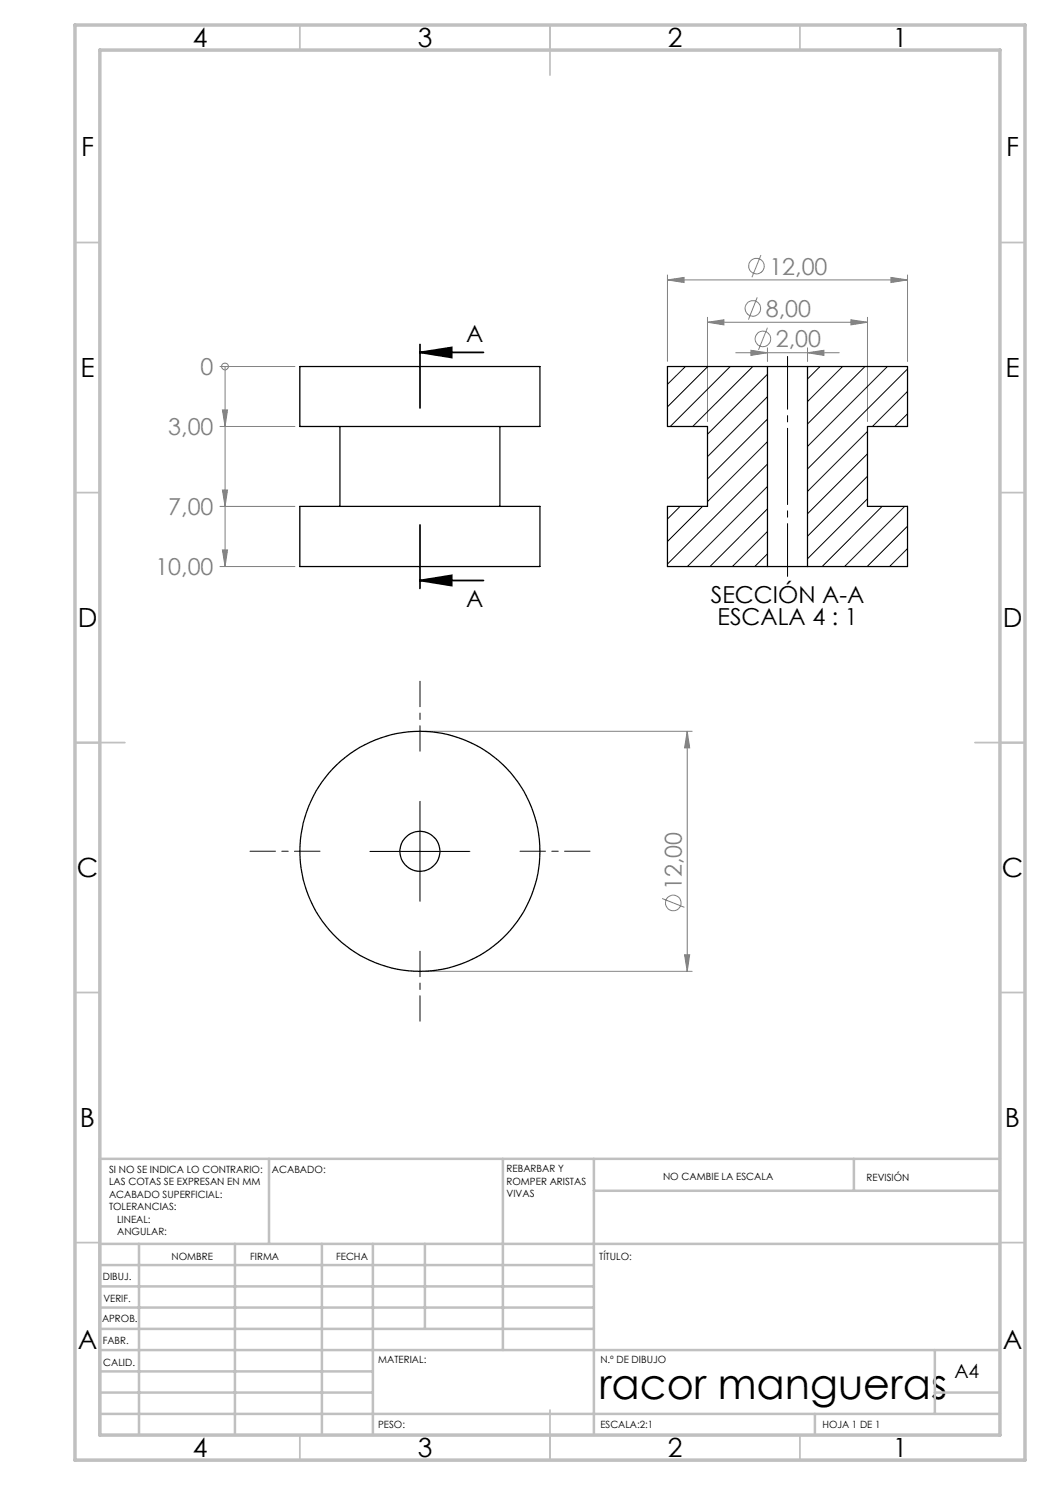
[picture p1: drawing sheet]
<svg xmlns="http://www.w3.org/2000/svg" width="210mm" height="297mm" viewBox="0 0 210 297" stroke-linecap="round" stroke-linejoin="round" font-family="sans-serif">
<g fill="none" stroke="#808080" stroke-width=".2">
<path d="M133.5 56l3.3-.5v1zM133.5 55v17.3M133.5 56h48M151.4 59.5l-1.7 4.4M152.2 51l-1.8 4.5M178.2 55.5l3.3 .5-3.3 .5zM181.5 55v17.3M44 73.3h15M45 73.3h.1M45 73.3v40M141.5 64.4l3.3-.4v1zM141.5 63.5v20.8"/>
<path d="M141.5 64.4h32M147.1 70.6h20.8M150.2 70.1l3.3 .5-3.3 .5zM153.5 65.5l-1.8 4.5M153.5 69.6v2.7M161.5 70.6l3.3-.5v1zM161.5 69.6v2.7M170.2 64l3.3 .4-3.3 .6zM173.5 63.5v20.8M44 85.3h15M44.5 82h1l-.5 3.3zM44.5 98h1l-.5 3.3z"/>
<path d="M44 101.3h15M44 113.3h15M44.5 110h1l-.5 3.3zM85 146.3h53.4M137.4 146.3v48M137.4 146.3l.5 3.3h-1zM132.4 179.7l4.5 1.8M85 194.3h53.4M136.9 191h1l-.5 3.3z"/>
<circle cx="151.3" cy="53.2" r="1.55"/>
<circle cx="45" cy="73.3" r=".68"/>
<circle cx="150.6" cy="61.7" r="1.55"/>
<circle cx="152.6" cy="67.8" r="1.56"/>
<circle cx="134.6" cy="180.6" r="1.55"/>
</g>
<path d="M84 70.5l6.3-1v2zM84 70.5h12.7M84 68.9v12.7M84 116.1l6.3-1v2zM84 105v12.7M84 116.1h12.7" fill="none" stroke="#000" stroke-width=".35"/>
<path d="M157.5 115.3v-44" fill="none" stroke="#000" stroke-width=".2" stroke-dasharray="15.2 1.3 1.3 1.3" stroke-dashoffset="4.7"/>
<path d="M84 150.2v-14M64 170.2h-14M104 170.2h14M84 190.2v14" fill="none" stroke="#000" stroke-width=".2" stroke-dasharray="15.2 1.3 1.3 1.3" stroke-dashoffset="10.1"/>
<path d="M74 170.3h20M84 160.3v20" fill="none" stroke="#000" stroke-width=".2"/>
<g fill="none" stroke="#c0c0c0" stroke-width=".35">
<path d="M60 5v5M110 5v10M160 5v5M15 48.5h5M200 48.5h5M15 98.5h5M200 98.5h5M15 148.5h10M195 148.5h10M15 198.5h5M200 198.5h5M15 248.5h5"/>
<path d="M200 248.5h5M60 287v5M110 282v10M160 287v5"/>
</g>
<g fill="none" stroke="#c0c0c0" stroke-width=".5">
<path d="M53.8 231.8v17M100.6 231.8v38.2M118.8 231.8v55.2M118.8 238.2h81.2M170.8 231.8v6.4M200 231.8h-180v55.2M20 248.8h180M20 257.3h98.8M20 253h98.8M27.8 248.8v38.2M47 248.8v38.2M64.4 248.8v38.2"/>
<path d="M74.6 248.8v38.2M85 248.8v17M20 265.8h98.8M20 261.5h98.8M20 278.5h54.6M20 274.3h54.6M20 270h180M187 278.5h13M187 270v12.8M20 282.8h180M163 282.8v4.2"/>
</g>
<path d="M15 5h190v287h-190zM20 10h180v277h-180z" fill="none" stroke="#c0c0c0" stroke-width=".7"/>
<path d="M84 70.5l6.3-1v2zM84 116.1l6.3-1v2z" fill="#000"/>
<g fill="#808080">
<path d="M44.5 82h1l-.5 3.3zM44.5 98h1l-.5 3.3zM44.5 110h1l-.5 3.3z"/>
<path d="M170.2 64l3.3 .4-3.3 .6zM141.5 64.4l3.3-.4v1z"/>
<path d="M150.2 70.1l3.3 .5-3.3 .5zM161.5 70.6l3.3-.5v1z"/>
<path d="M137.4 146.3l.5 3.3h-1zM136.9 191h1l-.5 3.3z"/>
<path d="M133.5 56l3.3-.5v1zM178.2 55.5l3.3 .5-3.3 .5z"/>
</g>
<g fill="none" stroke="#000" stroke-width=".25">
<path d="M60 73.3h48v12h-48zM153.5 73.3h8M153.5 73.3h-20v12h8v16h-8v12h20M153.5 73.3v40M161.5 73.3v40M161.5 73.3h20v12h-8v16h8v12h-20M68 85.3v16M100 85.3v16M60 101.3h48v12h-48zM153.5 113.3h8"/>
<circle cx="84" cy="170.3" r="4"/>
<circle cx="84" cy="170.3" r="24"/>
</g>
<g fill="none" stroke="#000" stroke-width=".2">
<path d="M137.1 73.3l-3.6 3.6M141.6 73.3l-8.1 8.1M146 73.3l-11.9 12M150.6 73.3l-12.1 12M153.5 74.9l-12 12M153.5 79.3l-12 12M164 73.3l-2.5 2.5M168.5 73.3l-7 7M173 73.3l-11.5 11.5M177.5 73.3l-16 16M181.5 73.8l-20 20M181.5 78.3l-7 7"/>
<path d="M153.5 83.8l-12 12M153.5 88.3l-12 12M153.5 97.3l-16 16M153.5 92.8l-20 20M173.5 86.3l-12 12M173.5 90.8l-12 12M173.5 95.2l-12 12M173.5 99.8l-12 12M181.5 82.8l-2.5 2.5M136 101.3l-2.5 2.5M140.5 101.3l-7 7M153.5 106.3l-7 7"/>
<path d="M153.5 110.8l-2.5 2.5M153.5 101.8l-11.5 11.5M176.4 101.3l-12 12M180.9 101.3l-12 12M181.5 105.2l-8.1 8.1M181.5 109.7l-3.6 3.6"/>
</g>
<text font-size="8.5" x="119.8" y="279.7">racor mangueras</text>
<g font-size="5.3">
<text x="38.5" y="9.5">4</text>
<text x="83.5" y="9.5">3</text>
<text x="133.6" y="9.5">2</text>
<text x="178.6" y="9.5">1</text>
<text x="16.2" y="31.2">F</text>
<text x="201.2" y="31.2">F</text>
<text x="16.1" y="75.5">E</text>
<text x="201.1" y="75.5">E</text>
<text x="15.5" y="125.5">D</text>
<text x="200.5" y="125.5">D</text>
<text x="15.4" y="175.5">C</text>
<text x="200.4" y="175.5">C</text>
<text x="16" y="225.5">B</text>
<text x="201" y="225.5">B</text>
<text x="15.5" y="269.7">A</text>
<text x="200.5" y="269.7">A</text>
<text x="38.5" y="291.5">4</text>
<text x="83.5" y="291.5">3</text>
<text x="133.6" y="291.5">2</text>
<text x="178.6" y="291.5">1</text>
</g>
<g font-size="4.7" fill="#808080">
<text x="153.9" y="54.9">12,00</text>
<text x="153.2" y="63.4">8,00</text>
<text x="155.2" y="69.5">2,00</text>
<text x="40.1" y="75">0</text>
<text x="33.7" y="87">3,00</text>
<text x="33.7" y="103">7,00</text>
<text x="31.1" y="115">10,00</text>
<text x="136.4" y="178" transform="rotate(-90 136.4 178)">12,00</text>
</g>
<g font-size="4.7">
<text x="93.2" y="68.4">A</text>
<text x="93.2" y="121.4">A</text>
<text x="142.2" y="120.5">SECCIÓN A-A</text>
<text x="143.5" y="125.1">ESCALA 4 : 1</text>
</g>
<text font-size="3.9" x="190.9" y="275.5">A4</text>
<g font-size="2">
<text x="21.8" y="234.6">SI NO SE INDICA LO CONTRARIO:</text>
<text x="21.8" y="237.1">LAS COTAS SE EXPRESAN EN MM</text>
<text x="21.8" y="239.6">ACABADO SUPERFICIAL:</text>
<text x="54.4" y="234.6">ACABADO:</text>
<text x="101.3" y="234.5">REBARBAR Y</text>
<text x="101.3" y="237">ROMPER ARISTAS</text>
<text x="101.3" y="239.5">VIVAS</text>
<text x="132.6" y="236">NO CAMBIE LA ESCALA</text>
<text x="173.3" y="236.2">REVISIÓN</text>
<text x="21.8" y="242.1">TOLERANCIAS:</text>
<text x="23.4" y="244.6">LINEAL:</text>
<text x="23.4" y="247.1">ANGULAR:</text>
<text x="34.3" y="252">NOMBRE</text>
<text x="50" y="251.9">FIRMA</text>
<text x="67.2" y="251.9">FECHA</text>
<text x="119.9" y="251.9">TÍTULO:</text>
<text x="20.6" y="256.1">DIBUJ.</text>
<text x="20.7" y="260.3">VERIF.</text>
<text x="20.4" y="264.4">APROB.</text>
<text x="20.5" y="268.8">FABR.</text>
<text x="20.7" y="273.1">CALID.</text>
<text x="75.6" y="272.5">MATERIAL:</text>
<text x="120.1" y="272.5">N.º DE DIBUJO</text>
<text x="75.6" y="285.5">PESO:</text>
<text x="120.1" y="285.6">ESCALA:2:1</text>
<text x="164.5" y="285.6">HOJA 1 DE 1</text>
</g>
</svg>
